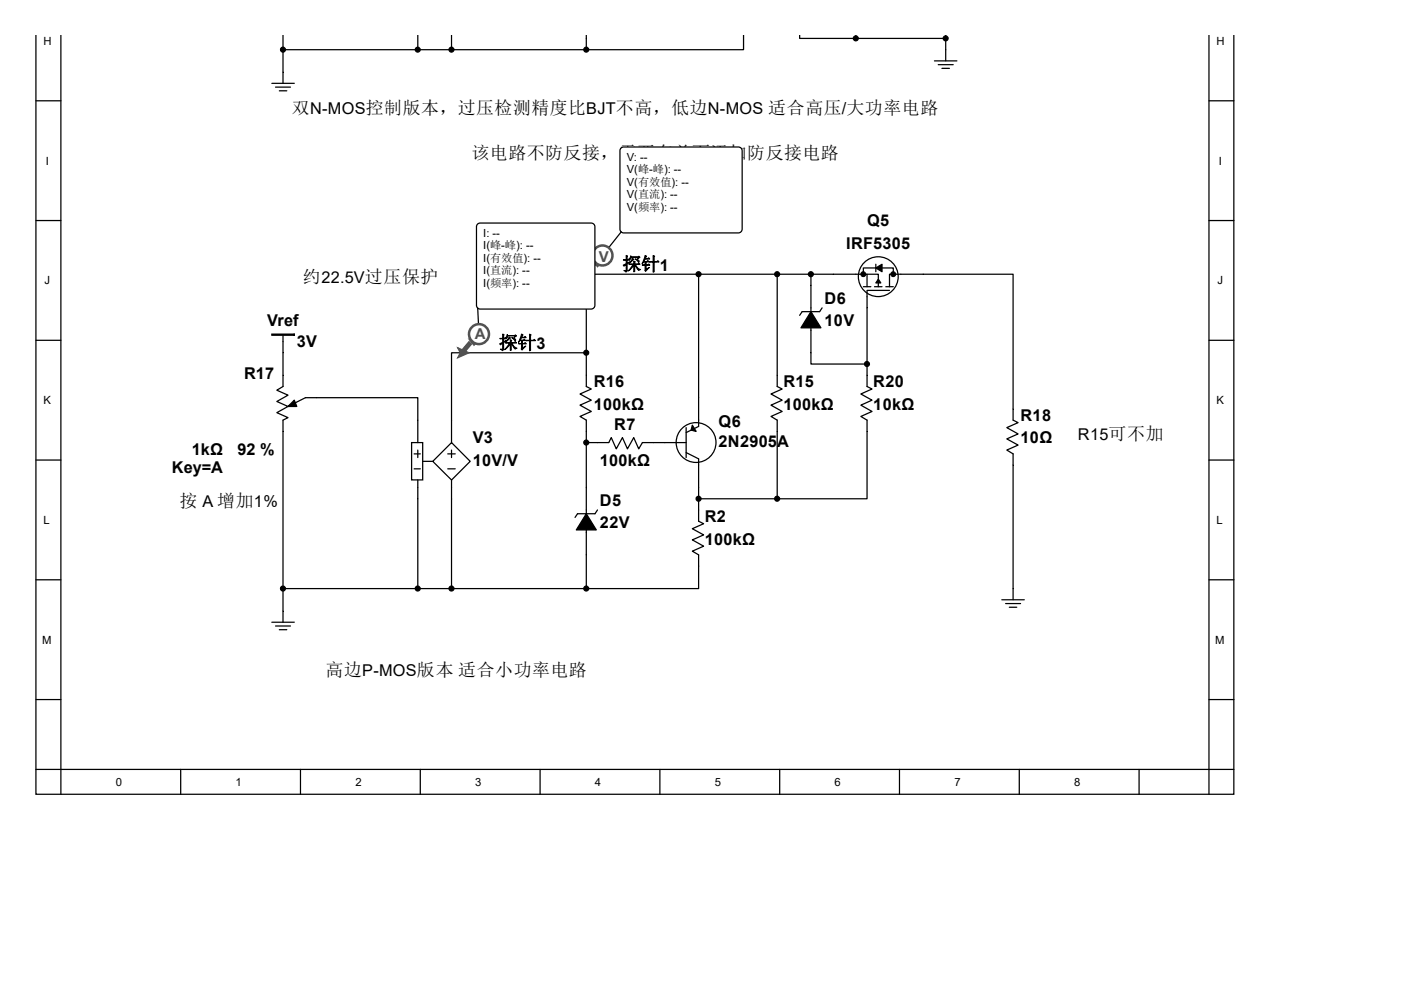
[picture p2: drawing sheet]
<svg xmlns="http://www.w3.org/2000/svg" width="297mm" height="210mm" viewBox="0 0 297 210" stroke-linecap="round" stroke-linejoin="round" font-family="sans-serif">
<g fill="none" stroke="#000" stroke-width=".26">
<path d="M7.6 7.6v160.9h254v-160.9M12.9 7.6v160.9M57.6 17.7h4.8M58.4 18.5h3.2M59.2 19.3h1.6M60 10.5h35.7M60 7.6v10.1M88.6 7.6v2.9M95.7 7.6v2.9M124.3 7.6v2.9h-28.6M157.6 7.6v2.9h-33.3M169.5 7.6v.5h12"/>
<path d="M181.5 7.6v.5M181.5 8.1h19M198.1 12.9h4.8M198.9 13.7h3.2M199.7 14.5h1.6M200.5 7.6v5.3M256.3 7.6v160.9M7.6 21.4h5.3M256.3 21.4h5.3M7.6 46.8h5.3M148.1 58.2h-23.8v16.6M148.1 58.2h23.8"/>
<path d="M148.1 58.2v32.2l-2.6 1.4M164.8 58.2v23.8l1 .5-2.3 1.1 2.3 1.3-2.3 1 2.3 1.4-2.3 1 1.3 .8v16.7M171.9 58.2v19h11.9v4.8l1.1 .5-2.4 1.1 2.4 1.3-2.4 1 2.4 1.4-2.4 1 1.3 .8v16.7h-35.7M171.9 58.2h11.9v2.6M183 58.2v-1.4h6.4v1.4M183.8 58.2h2.4v2.6M185.7 56v1.6M256.3 46.8h5.3M7.6 72.2h5.3M60 71.1v10.9l-1.3 .8 2.4 1-2.4 1.4 2.4 1-2.4 1.3 2.4 1.1-1.1 .5v35.7h28.6M124.3 74.8v7.2l1.1 .5-2.4 1.1 2.4 1.3-2.4 1 2.4 1.4-2.4 1 1.3 .8v35.7M124.3 74.8h-28.6v19.1"/>
<path d="M174.3 65.3l-.5 .8h-3.7l-.6 .8M183 60.8h1.6M185.4 60.8h1.6M187.8 60.8h1.6M188.6 61.6h-4.8v15.6M188.6 60.8v-2.6h26.2v30.9l1.1 .5-2.4 1.1 2.4 1.3-2.4 1.1 2.4 1.3-2.4 1.1 1.3 .8v30.9M256.3 72.2h5.3M7.6 97.6h5.3M61.1 86.2l3.7-1.9h23.8v9.6M87.3 93.9h2.3v7.9h-2.3zM87.8 99.4h1.3M87.8 96.3h1.3"/>
<path d="M88.6 95.5v1.5M89.6 97.9h2.2M91.8 97.9l3.9-4 4 4-4 3.9zM94.9 99.4h1.6M94.9 96.3h1.6M95.7 95.5v1.5M124.3 93.9h4.8l.5-1.1 1.1 2.4 1.3-2.4 1 2.4 1.4-2.4 1 2.4 .8-1.3h9.3M145.5 96l2.6 1.3v13.3l1.1 .5-2.4 1 2.4 1.4-2.4 1 2.4 1.3-2.4 1.1 1.3 .8v7.1h-52.4M145.5 90.7v6.3M256.3 97.6h5.3M88.6 101.8v23M95.7 101.8v23h-7.1"/>
<path d="M126.7 108.2l-.5 .8h-3.8l-.5 .7M7.6 123h5.3M57.6 132h4.8M58.4 132.8h3.2M59.2 133.6h1.6M60 124.8v7.2M212.4 127.2h4.8M213.2 128h3.2M214 128.8h1.6M256.3 123h5.3M7.6 148.4h5.3M256.3 148.4h5.3"/>
<path d="M7.6 163.2h254M38.3 163.2v5.3M63.7 163.2v5.3M89.1 163.2v5.3M114.5 163.2v5.3M139.9 163.2v5.3M165.3 163.2v5.3M190.7 163.2v5.3M216.1 163.2v5.3M241.5 163.2v5.3"/>
<circle cx="181.4" cy="8.1" r=".52"/>
<circle cx="200.5" cy="8.1" r=".52"/>
<circle cx="186.2" cy="58.7" r="4.2"/>
<circle cx="147.6" cy="93.9" r="4.2"/>
</g>
<g fill="#000" stroke="#000" stroke-width=".26">
<path d="M185.7 56.8l1.3-.8v1.6z" fill-rule="evenodd"/>
<path d="M57.6 70.9v.2h4.8v-.2z" fill-rule="evenodd"/>
<path d="M171.9 66.1l2.1 3.4h-4.2z" fill-rule="evenodd"/>
<path d="M186.2 59.2l.5 .8h-1z" fill-rule="evenodd"/>
<path d="M61.1 86.2l1.3-1.3 .5 1.3z" fill-rule="evenodd"/>
<path d="M146.8 90.2l.8 1.3-1.1-.3z" fill-rule="evenodd"/>
<path d="M124.3 109l2.1 3.4h-4.2z" fill-rule="evenodd"/>
<circle cx="60" cy="10.5" r=".52"/>
<circle cx="88.6" cy="10.5" r=".52"/>
<circle cx="95.7" cy="10.5" r=".52"/>
<circle cx="124.3" cy="10.5" r=".52"/>
<circle cx="148.1" cy="58.2" r=".52"/>
<circle cx="164.8" cy="58.2" r=".52"/>
<circle cx="171.9" cy="58.2" r=".52"/>
<circle cx="124.3" cy="74.8" r=".52"/>
<circle cx="183.8" cy="77.2" r=".52"/>
<circle cx="124.3" cy="93.9" r=".52"/>
<circle cx="148.1" cy="105.8" r=".52"/>
<circle cx="164.8" cy="105.8" r=".52"/>
<circle cx="60" cy="124.8" r=".52"/>
<circle cx="88.6" cy="124.8" r=".52"/>
<circle cx="95.7" cy="124.8" r=".52"/>
<circle cx="124.3" cy="124.8" r=".52"/>
</g>
<g fill="#000" stroke="#000" stroke-width=".21">
<circle cx="183" cy="58.2" r=".52"/>
<circle cx="189.4" cy="58.2" r=".52"/>
</g>
<g fill="#000">
<circle cx="181.4" cy="8.1" r=".52"/>
<circle cx="200.5" cy="8.1" r=".52"/>
</g>
<path d="M131.7 31.4l.5-.2h24.3a.79 .79 0 0 1 .8 .8v16.6a.8 .8 0 0 1-.8 .8h-24.3a.79 .79 0 0 1-.8-.8v-16.6z" fill-rule="evenodd" fill="#fff" stroke="#000" stroke-width=".26"/>
<path d="M131.7 49.2l-4 5" fill="none" stroke="#000" stroke-width=".26"/>
<path d="M125.6 55.8l.6 .5-1.4 1.6-.5 .3v-.8z" fill-rule="evenodd" fill="#505050"/>
<path d="M125.6 55.8l.6 .5-1.4 1.6-.5 .3v-.8z" fill="none" stroke="#505050" stroke-width=".26"/>
<path d="M125.6 55.2h.3l1.1 1.1-.3 .3z" fill-rule="evenodd" fill="#505050"/>
<path d="M125.6 55.2h.3l1.1 1.1-.3 .3z" fill="none" stroke="#505050" stroke-width=".26"/>
<circle cx="127.7" cy="54.2" r="2.12" fill="#fff"/>
<circle cx="127.7" cy="54.2" r="2.12" fill="none" stroke="#505050" stroke-width=".53"/>
<path d="M101.3 47.5l.5-.2h23.5a.79 .79 0 0 1 .8 .8v16.6a.8 .8 0 0 1-.8 .9h-23.5a.79 .79 0 0 1-.8-.9v-16.6z" fill-rule="evenodd" fill="#fff" stroke="#000" stroke-width=".26"/>
<path d="M101.3 65.3l.3 5.6" fill="none" stroke="#000" stroke-width=".26"/>
<path d="M97 73.8l2.4 1-2.4 1.1 .6-1.1z" fill-rule="evenodd" fill="#505050"/>
<path d="M97 73.8l2.4 1-2.4 1.1 .6-1.1z" fill="none" stroke="#505050" stroke-width=".26"/>
<path d="M99.4 72.5l.6 .5-1.4 1.6-.5 .2v-.8z" fill-rule="evenodd" fill="#505050"/>
<path d="M99.4 72.5l.6 .5-1.4 1.6-.5 .2v-.8z" fill="none" stroke="#505050" stroke-width=".26"/>
<path d="M99.4 71.9h.3l1.1 1.1-.3 .2z" fill-rule="evenodd" fill="#505050"/>
<path d="M99.4 71.9h.3l1.1 1.1-.3 .2z" fill="none" stroke="#505050" stroke-width=".26"/>
<circle cx="101.6" cy="70.9" r="2.12" fill="#fff"/>
<circle cx="101.6" cy="70.9" r="2.12" fill="none" stroke="#505050" stroke-width=".53"/>
<g font-size="4">
<text x="132" y="57.4">探针</text>
<text x="105.8" y="74.1">探针</text>
</g>
<g font-size="3.8">
<text x="61.9" y="24.2">双N-MOS控制版本，过压检测精度比BJT不高，低边N-MOS 适合高压/大功率电路</text>
<text x="100" y="33.7">该电路不防反接，需要在前面添加防反接电路</text>
<text x="64.2" y="59.9">约22.5V过压保护</text>
<text x="38.1" y="107.6">按 A 增加1%</text>
<text x="69" y="143.3">高边P-MOS版本 适合小功率电路</text>
</g>
<g font-size="3.5">
<text x="179.4" y="52.8">IRF5305</text>
<text x="183.9" y="48">Q5</text>
<text x="174.8" y="64.4">D6</text>
<text x="56.7" y="69.2">Vref</text>
<text x="174.8" y="69.2">10V</text>
<text x="62.9" y="73.7">3V</text>
<text x="51.8" y="80.3">R17</text>
<text x="125.9" y="82.2">R16</text>
<text x="166.1" y="82.2">R15</text>
<text x="185.2" y="82.2">R20</text>
<text x="125.9" y="86.9">100kΩ</text>
<text x="166.1" y="86.9">100kΩ</text>
<text x="185.2" y="86.9">10kΩ</text>
<text x="216.4" y="89.3">R18</text>
<text x="100.2" y="94.1">V3</text>
<text x="130.2" y="91.2">R7</text>
<text x="152.4" y="90.6">Q6</text>
<text x="152.4" y="94.9">2N2905A</text>
<text x="216.4" y="94.1">10Ω</text>
<text x="228.6" y="93.3">R15可不加</text>
<text x="36.5" y="100.4">Key=A</text>
<text x="40.7" y="96.5">1kΩ</text>
<text x="50.3" y="96.5">92 %</text>
<text x="100.2" y="98.8">10V/V</text>
<text x="127.1" y="98.8">100kΩ</text>
<text x="127.2" y="107.3">D5</text>
<text x="127.2" y="112.1">22V</text>
<text x="149.4" y="110.7">R2</text>
<text x="149.4" y="115.5">100kΩ</text>
</g>
<g font-size="3.4">
<text x="139.9" y="57.4">1</text>
<text x="113.7" y="74.1">3</text>
</g>
<g font-size="3.2" fill="#505050">
<text x="126.9" y="55.5">V</text>
<text x="100.7" y="71.8">A</text>
</g>
<g font-size="2.4">
<text x="9.2" y="9.5">H</text>
<text x="257.9" y="9.5">H</text>
<text x="9.7" y="34.9">I</text>
<text x="132.9" y="34.1">V: --</text>
<text x="258.4" y="34.9">I</text>
<text x="132.9" y="36.7">V(峰-峰): --</text>
<text x="132.9" y="39.4">V(有效值): --</text>
<text x="132.9" y="42">V(直流): --</text>
<text x="132.9" y="44.7">V(频率): --</text>
<text x="102.5" y="50.2">I: --</text>
<text x="102.5" y="52.9">I(峰-峰): --</text>
<text x="102.5" y="55.5">I(有效值): --</text>
<text x="102.5" y="58.2">I(直流): --</text>
<text x="9.4" y="60.3">J</text>
<text x="102.5" y="60.8">I(频率): --</text>
<text x="258.1" y="60.3">J</text>
<text x="9.2" y="85.7">K</text>
<text x="257.9" y="85.7">K</text>
<text x="9.2" y="111.1">L</text>
<text x="257.9" y="111.1">L</text>
<text x="8.9" y="136.5">M</text>
<text x="257.6" y="136.5">M</text>
<text x="24.5" y="166.7">0</text>
<text x="49.9" y="166.7">1</text>
<text x="75.3" y="166.7">2</text>
<text x="100.7" y="166.7">3</text>
<text x="126.1" y="166.7">4</text>
<text x="151.5" y="166.7">5</text>
<text x="176.9" y="166.7">6</text>
<text x="202.3" y="166.7">7</text>
<text x="227.7" y="166.7">8</text>
</g>
</svg>
